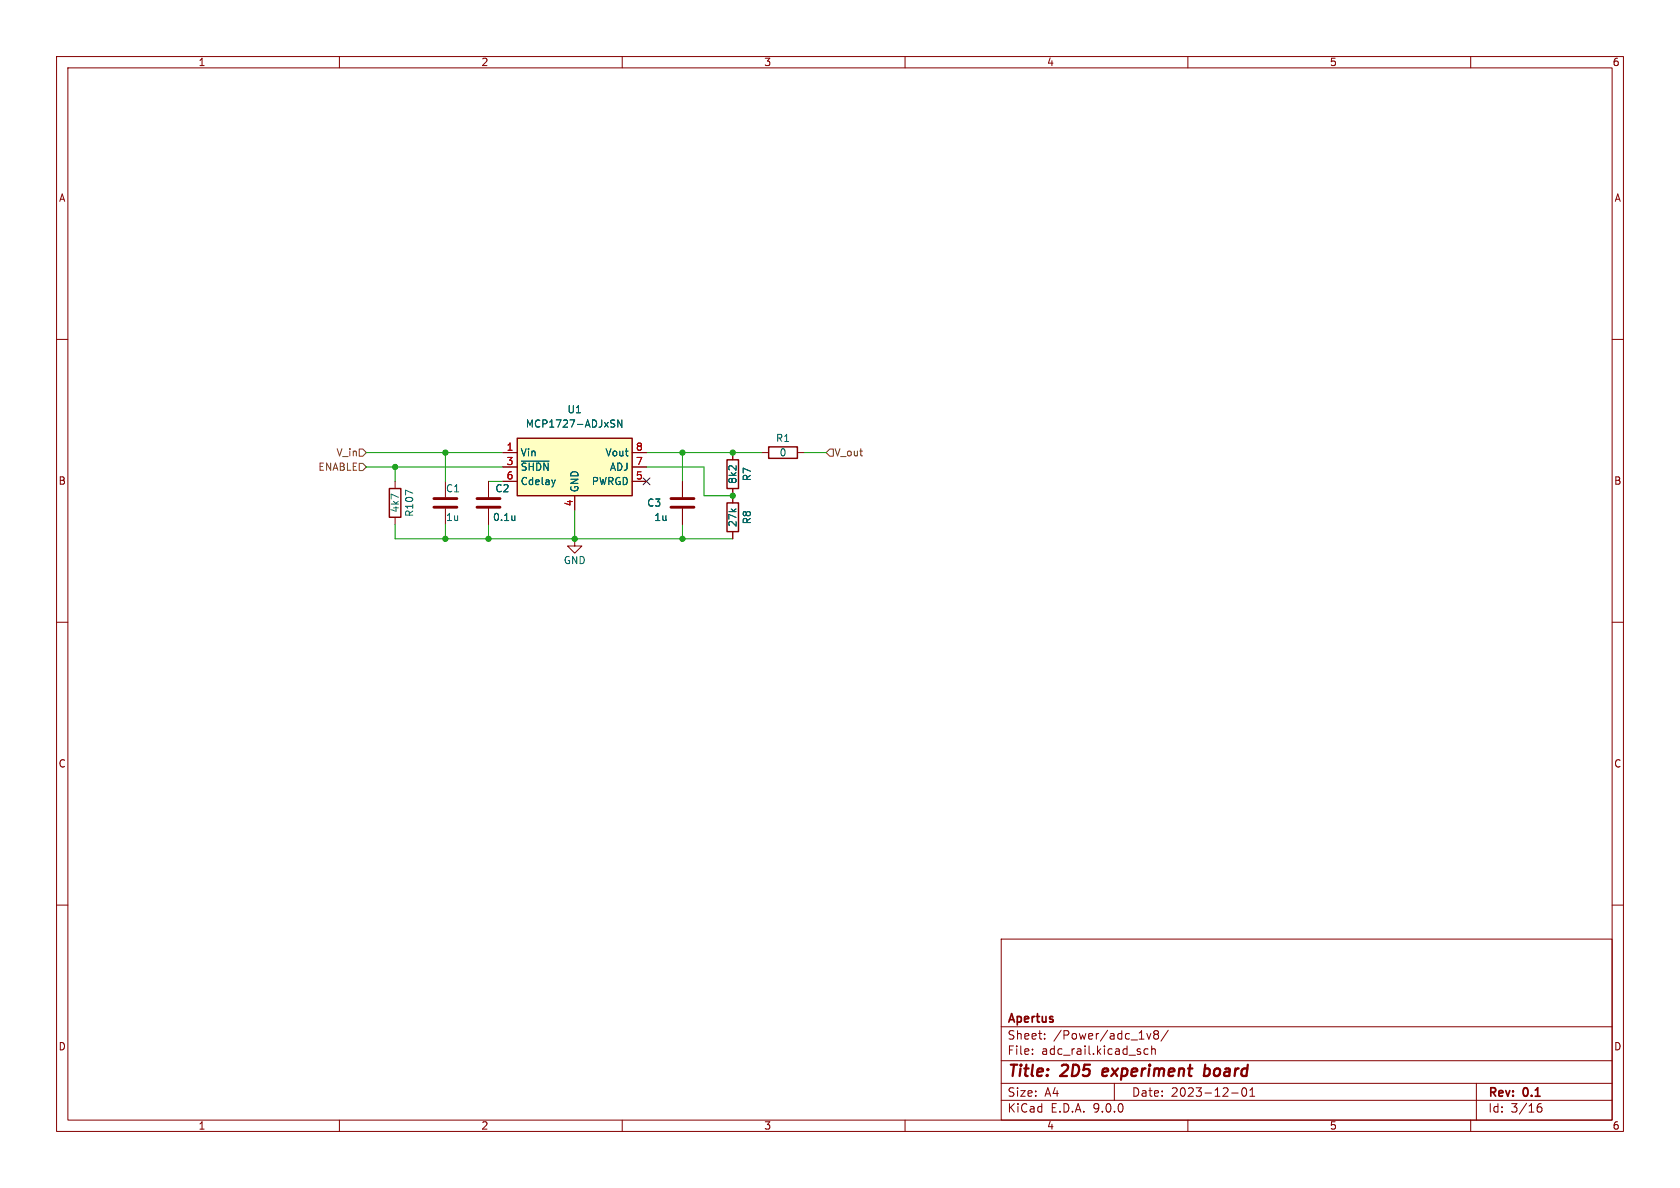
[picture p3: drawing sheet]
<svg xmlns="http://www.w3.org/2000/svg" width="297mm" height="210mm" viewBox="0 0 297 210" stroke-linecap="round" stroke-linejoin="round" font-family="sans-serif">
<g fill="none" stroke="#840000" stroke-width=".18">
<path d="M10 10h277v190h-277zM12 12h273v186h-273zM60 10v2M110 10v2M160 10v2M210 10v2M260 10v2M10 60h2M285 60h2M69.8 85.1v1.3M69.8 91.4v1.3M78.7 85.1v2.8"/>
<path d="M78.7 89.9v2.8M86.4 85.1v2.8M86.4 89.9v2.8M101.6 95.3v1.2h1.3l-1.3 1.3-1.3-1.3h1.3M120.6 85.1v2.8M120.6 89.9v2.8M129.5 80v1.3M129.5 86.4v2.5M129.5 94v1.3M134.6 80h1.3M141 80h1.2M10 110h2"/>
<path d="M285 110h2M10 160h2M177 166h108v32h-108zM285 160h2M60 198v2M110 198v2M160 198v2M177 194.5h108M177 191.5h108M177 187.5h108M177 181.5h108M182.5 186.3v.1"/>
<path d="M182.5 185.5v.1M184.7 183.6v.1M184.7 182.8v.1M197 191.5v3M202.7 182.7l.4 1 .4-1M203 185.5l-.5-.1-.3 .3v.4l.2 .2h.6M203.6 185.5l.2-.1 .4 .1v.9M203.6 184.9v1.5M204.2 182.8l-.2-.2 .2-.4 .5 .1 .1 .2-.3 .3M204.2 182.8l-.2 .3v.5l.2 .1 .5-.1 .1-.2-.1-.4-.2-.2M204.2 182.8h.3M206.5 182.1l-1.3 2"/>
<path d="M210 198v2M217.7 193.2h1.2M219.7 192.4l.2-.1a.81 .81 0 0 1 .6 .6 .81 .81 0 0 1-.3 .8l-.2 .1a.81 .81 0 0 1-.3-1.4zM221 193.8h.8M221 192.7l.4-.4v1.5M260 198v2M261 191.5v6.5M271.7 196l.3-.3h.5l.1 .3v.3l-.3 .3-.4-.1-.2-.2M272.5 195.1a.59 .59 0 0 0-.8 .6"/>
</g>
<path d="M195.1 189l-.2 .9 .2 .3M195.9 189.4l-1 .1M213 189l.2-.1 .5 .1M213.1 188.2l-.3 2M213.7 190a.66 .66 0 0 1-.9 .1" fill="none" stroke="#840000" stroke-width=".4"/>
<path d="M135.9 79h5.1v2h-5.1zM68.8 86.4h2.1v5h-2.1zM128.5 88.9h2.1v5.1h-2.1zM128.5 81.3h2.1v5.1h-2.1z" fill="none" stroke="#840000" stroke-width=".25"/>
<path d="M73 87.2l-1.3-.5v.8M91 91.2v.8M91 91.9v.1" fill="none" stroke="#006464" stroke-width=".18"/>
<path d="M76.7 88.1h4.1M76.7 89.7h4.1M84.3 88.1h4.1M84.3 89.7h4.1M118.6 88.1h4.1M118.6 89.7h4.1" fill="none" stroke="#840000" stroke-width=".51"/>
<path d="M91.4 77.5h20.4v10.1h-20.4z" fill="#ffffc2"/>
<path d="M91.4 77.5h20.4v10.1h-20.4z" fill="none" stroke="#840000" stroke-width=".25"/>
<g fill="none" stroke="#840000" stroke-width=".18">
<path d="M86.4 85.1v2.8M86.4 89.9v2.8M88.9 85.1h2.5M88.9 80h2.5M88.9 82.6h2.5M101.6 87.6v2.6M111.8 85.1h2.5M111.8 80h2.5M111.8 82.6h2.5M120.6 85.1v2.8M120.6 89.9v2.8M129.5 80v1.3"/>
<path d="M129.5 86.4v2.5M129.5 94v1.3"/>
</g>
<path d="M108.2 74.2l.5 .1M108.4 74.9l.3 .2-.3 .4M109.9 74.2v1.3l-.7-1.3v1.3M91 91.2v.8M91 91.9v.1M92.2 81.5h4.9M98.2 84.8l-.3 .9" fill="none" stroke="#006464" stroke-width=".18"/>
<path d="M63.5 79.4h.6l.7 .6-.7 .6h-.6zM63.5 81.9h.6l.7 .7-.7 .6h-.6zM146 80l.7-.6h.6v1.2h-.6z" fill="none" stroke="#725600" stroke-width=".18"/>
<g fill="none" stroke="#009600" stroke-width=".18">
<path d="M64.8 82.6h24.1M64.8 80h24.1M69.8 92.7v2.6h59.7M69.8 82.6v2.5M78.7 80v5.1M78.7 92.7v2.6M86.4 85.1h2.5M86.4 92.7v2.6M101.6 90.2v5.1M114.3 82.6h10.2v5h5M114.3 80h20.3M120.6 80v5.1"/>
<path d="M120.6 92.7v2.6M142.2 80h3.8"/>
</g>
<path d="M113.7 84.5l1.2 1.2M114.9 84.5l-1.2 1.2" fill="none" stroke="#000084" stroke-width=".18"/>
<g fill="#009600" stroke="#009600" stroke-width=".18">
<circle cx="78.7" cy="95.3" r=".46"/>
<circle cx="120.6" cy="95.3" r=".46"/>
<circle cx="101.6" cy="95.3" r=".46"/>
<circle cx="129.5" cy="87.6" r=".46"/>
<circle cx="78.7" cy="80" r=".46"/>
<circle cx="69.8" cy="82.6" r=".46"/>
<circle cx="120.6" cy="80" r=".46"/>
<circle cx="129.5" cy="80" r=".46"/>
<circle cx="86.4" cy="95.3" r=".46"/>
</g>
<g font-size="2.8" fill="#840000">
<text x="178" y="190.9">Title:</text>
<text x="187.7" y="190.9">2D5</text>
<text x="195.8" y="190.9">experiment</text>
<text x="214.5" y="190.9">board</text>
</g>
<g font-size="2.1" fill="#840000">
<text x="178" y="184">Sheet:</text>
<text x="178" y="181.2">Apertus</text>
<text x="186.2" y="184">/Power/adc_1v8/</text>
<text x="178" y="186.7">File:</text>
<text x="184.1" y="186.7">adc_rail.kicad_sch</text>
<text x="178" y="196.9">KiCad</text>
<text x="178" y="194.1">Size:</text>
<text x="184.7" y="194.1">A4</text>
<text x="185.7" y="196.9">E.D.A.</text>
<text x="193.3" y="196.9">9.0.0</text>
<text x="200" y="194.1">Date:</text>
<text x="207" y="194.1">2023-12-01</text>
<text x="263" y="194.3">Rev:</text>
<text x="263" y="196.9">Id:</text>
<text x="267.1" y="196.9">3/16</text>
<text x="269.4" y="194.3">0.1</text>
</g>
<g font-size="1.8" fill="#840000">
<text x="35" y="11.9">1</text>
<text x="85" y="11.9">2</text>
<text x="135" y="11.9">3</text>
<text x="185" y="11.9">4</text>
<text x="235" y="11.9">5</text>
<text x="285" y="11.9">6</text>
<text x="10.3" y="35.9">A</text>
<text x="285.3" y="35.9">A</text>
<text x="10.3" y="85.9">B</text>
<text x="285.3" y="85.9">B</text>
<text x="10.3" y="135.9">C</text>
<text x="285.3" y="135.9">C</text>
<text x="10.3" y="185.9">D</text>
<text x="285.3" y="185.9">D</text>
<text x="35" y="199.9">1</text>
<text x="85" y="199.9">2</text>
<text x="135" y="199.9">3</text>
<text x="185" y="199.9">4</text>
<text x="235" y="199.9">5</text>
<text x="285" y="199.9">6</text>
</g>
<g font-size="1.8" fill="#006464">
<text x="92.9" y="75.8">MCP1727-ADJxSN</text>
<text x="100.2" y="73.3">U1</text>
<text x="91.9" y="80.9">Vin</text>
<text x="91.9" y="83.4">~{SHDN}</text>
<text x="106.9" y="80.9">Vout</text>
<text x="107.7" y="83.4">ADJ</text>
<text x="137.1" y="78.3">R1</text>
<text x="137.7" y="80.9">0</text>
<text x="78.7" y="87.2">C1</text>
<text x="87.5" y="87.2">C2</text>
<text x="91.9" y="86">Cdelay</text>
<text x="102.5" y="87.1" transform="rotate(-90 102.5 87.1)">GND</text>
<text x="104.5" y="86">PWRGD</text>
<text x="114.3" y="89.8">C3</text>
<text x="130.4" y="85.6" transform="rotate(-90 130.4 85.6)">8k2</text>
<text x="132.9" y="85.2" transform="rotate(-90 132.9 85.2)">R7</text>
<text x="70.7" y="90.7" transform="rotate(-90 70.7 90.7)">4k7</text>
<text x="73.3" y="91.5" transform="rotate(-90 73.3 91.5)">R107</text>
<text x="78.7" y="92.3">1u</text>
<text x="87.1" y="92.3">0.1u</text>
<text x="115.6" y="92.3">1u</text>
<text x="130.4" y="93.3" transform="rotate(-90 130.4 93.3)">27k</text>
<text x="132.9" y="92.8" transform="rotate(-90 132.9 92.8)">R8</text>
<text x="99.6" y="99.9">GND</text>
</g>
<g font-size="1.8" fill="#725600">
<text x="56.2" y="83.4">ENABLE</text>
<text x="59.4" y="80.9">V_in</text>
<text x="147.4" y="80.9">V_out</text>
</g>
<g font-size="1.8" fill="#a90000">
<text x="89.5" y="79.8">1</text>
<text x="89.5" y="82.3">3</text>
<text x="112.3" y="79.8">8</text>
<text x="112.3" y="82.3">7</text>
<text x="89.5" y="84.8">6</text>
<text x="101.3" y="89.6" transform="rotate(-90 101.3 89.6)">4</text>
<text x="112.3" y="84.8">5</text>
</g>
</svg>
